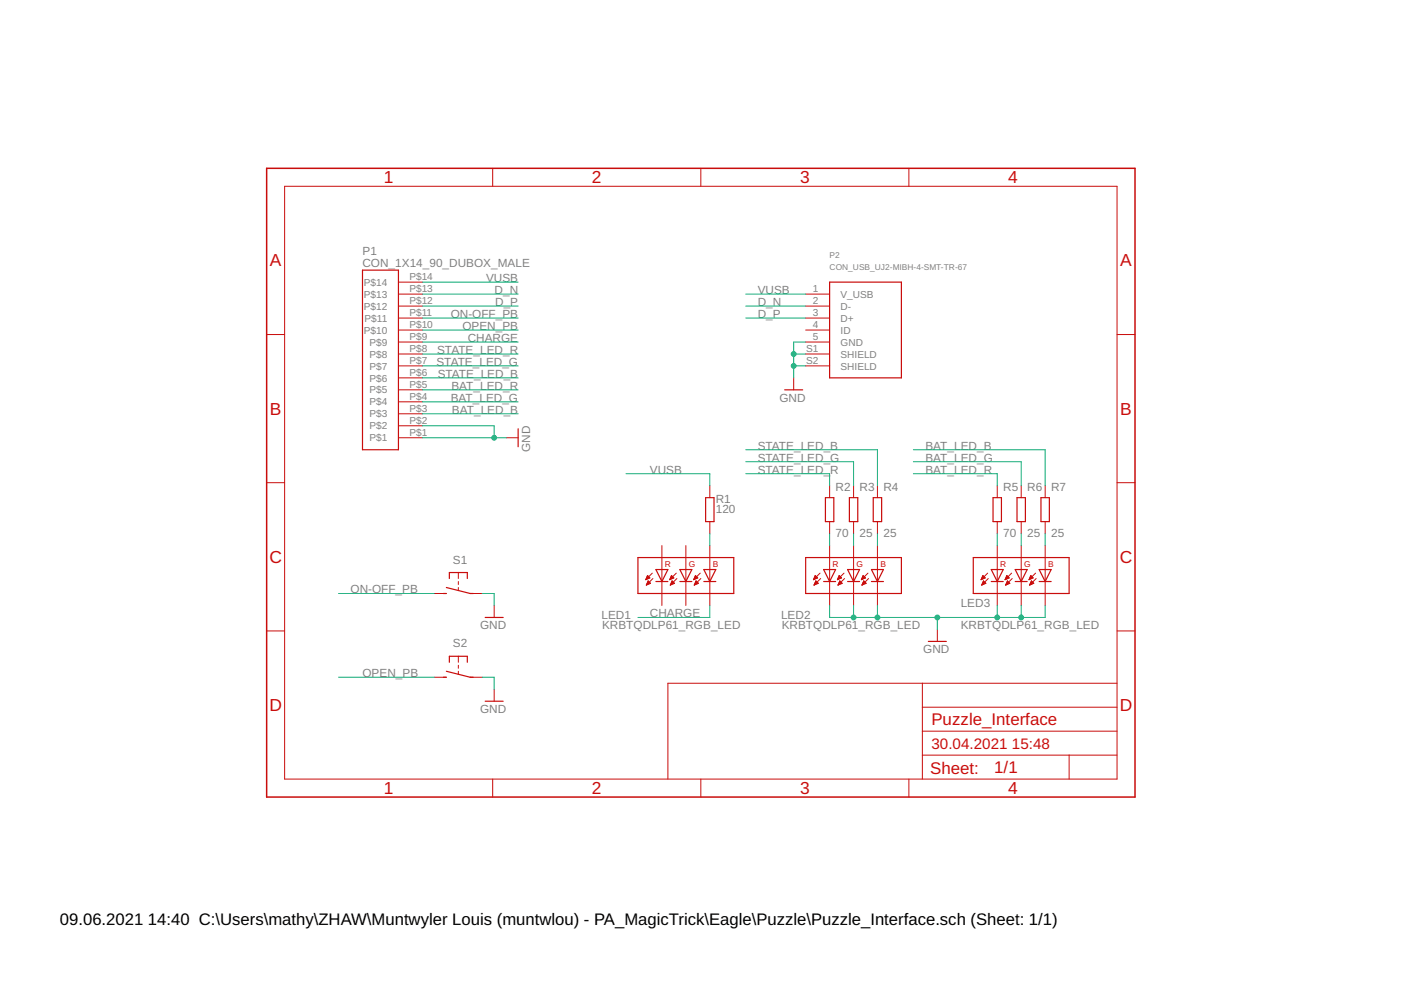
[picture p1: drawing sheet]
<?xml version="1.0" encoding="utf-8"?>
<!DOCTYPE eagle SYSTEM "eagle.dtd">
<eagle version="9.5.0">
<drawing>
<settings>
<setting alwaysvectorfont="no"/>
<setting verticaltext="up"/>
</settings>
<grid distance="0.1" unitdist="inch" unit="inch" style="lines" multiple="1" display="no" altdistance="0.01" altunitdist="inch" altunit="inch"/>
<schematic xreflabel="%F%N/%S.%C%R" xrefpart="/%S.%C%R">
<libraries>
<library name="ZHAW_BA">
<symbols>
<symbol name="USB_CONNECTOR" library_locally_modified="yes">
<wire x1="0" y1="0" x2="0" y2="20.32" width="0.254" layer="94"/>
<wire x1="0" y1="20.32" x2="15.24" y2="20.32" width="0.254" layer="94"/>
<wire x1="15.24" y1="20.32" x2="15.24" y2="0" width="0.254" layer="94"/>
<wire x1="15.24" y1="0" x2="0" y2="0" width="0.254" layer="94"/>
<pin name="GND" x="-5.08" y="7.62" length="middle"/>
<pin name="ID" x="-5.08" y="10.16" length="middle"/>
<pin name="D+" x="-5.08" y="12.7" length="middle"/>
<pin name="D-" x="-5.08" y="15.24" length="middle"/>
<pin name="V_USB" x="-5.08" y="17.78" length="middle"/>
<pin name="SHIELD@1" x="-5.08" y="5.08" length="middle"/>
<pin name="SHIELD@2" x="-5.08" y="2.54" length="middle"/>
<text x="0" y="25.4" size="1.27" layer="95">&gt;NAME</text>
<text x="0" y="22.86" size="1.27" layer="96">&gt;VALUE</text>
</symbol>
<symbol name="CON_14" library_locally_modified="yes">
<wire x1="0" y1="0" x2="0" y2="38.1" width="0.254" layer="94"/>
<wire x1="0" y1="38.1" x2="7.62" y2="38.1" width="0.254" layer="94"/>
<wire x1="7.62" y1="38.1" x2="7.62" y2="0" width="0.254" layer="94"/>
<wire x1="7.62" y1="0" x2="0" y2="0" width="0.254" layer="94"/>
<pin name="P$1" x="12.7" y="35.56" length="middle" rot="R180"/>
<pin name="P$2" x="12.7" y="33.02" length="middle" rot="R180"/>
<pin name="P$3" x="12.7" y="30.48" length="middle" rot="R180"/>
<pin name="P$4" x="12.7" y="27.94" length="middle" rot="R180"/>
<pin name="P$5" x="12.7" y="25.4" length="middle" rot="R180"/>
<pin name="P$6" x="12.7" y="22.86" length="middle" rot="R180"/>
<pin name="P$7" x="12.7" y="20.32" length="middle" rot="R180"/>
<pin name="P$8" x="12.7" y="17.78" length="middle" rot="R180"/>
<pin name="P$9" x="12.7" y="15.24" length="middle" rot="R180"/>
<pin name="P$10" x="12.7" y="12.7" length="middle" rot="R180"/>
<pin name="P$11" x="12.7" y="10.16" length="middle" rot="R180"/>
<pin name="P$12" x="12.7" y="7.62" length="middle" rot="R180"/>
<pin name="P$13" x="12.7" y="5.08" length="middle" rot="R180"/>
<pin name="P$14" x="12.7" y="2.54" length="middle" rot="R180"/>
<text x="0" y="43.18" size="1.778" layer="95">&gt;NAME</text>
<text x="0" y="40.64" size="1.778" layer="96">&gt;VALUE</text>
</symbol>
<symbol name="GND" library_locally_modified="yes">
<wire x1="-1.905" y1="0" x2="1.905" y2="0" width="0.254" layer="94"/>
<text x="-2.54" y="-2.54" size="1.778" layer="96">&gt;VALUE</text>
<pin name="GND" x="0" y="2.54" visible="off" length="short" direction="sup" rot="R270"/>
</symbol>
<symbol name="BUTTON" library_locally_modified="yes">
<wire x1="0" y1="-3.175" x2="0" y2="-2.54" width="0.254" layer="94"/>
<wire x1="0" y1="2.54" x2="0" y2="3.175" width="0.254" layer="94"/>
<wire x1="0" y1="-2.54" x2="-0.635" y2="0" width="0.254" layer="94"/>
<wire x1="-4.445" y1="1.905" x2="-3.175" y2="1.905" width="0.254" layer="94"/>
<wire x1="-4.445" y1="-1.905" x2="-3.175" y2="-1.905" width="0.254" layer="94"/>
<wire x1="-4.445" y1="1.905" x2="-4.445" y2="0" width="0.254" layer="94"/>
<wire x1="-4.445" y1="0" x2="-4.445" y2="-1.905" width="0.254" layer="94"/>
<wire x1="-2.54" y1="0" x2="-1.905" y2="0" width="0.1524" layer="94"/>
<wire x1="-1.27" y1="0" x2="-0.635" y2="0" width="0.1524" layer="94"/>
<wire x1="-0.635" y1="0" x2="-1.27" y2="2.54" width="0.254" layer="94"/>
<wire x1="-4.445" y1="0" x2="-3.175" y2="0" width="0.1524" layer="94"/>
<text x="-6.35" y="-1.905" size="1.778" layer="95" rot="R90">&gt;NAME</text>
<pin name="P" x="0" y="-5.08" visible="off" length="short" direction="pas" rot="R90"/>
<pin name="S" x="0" y="5.08" visible="off" length="short" direction="pas" rot="R270"/>
</symbol>
<symbol name="LED_RGB" library_locally_modified="yes">
<wire x1="-3.81" y1="0" x2="-5.08" y2="-2.54" width="0.254" layer="94"/>
<wire x1="-5.08" y1="-2.54" x2="-6.35" y2="0" width="0.254" layer="94"/>
<wire x1="-3.81" y1="-2.54" x2="-5.08" y2="-2.54" width="0.254" layer="94"/>
<wire x1="-5.08" y1="-2.54" x2="-6.35" y2="-2.54" width="0.254" layer="94"/>
<wire x1="-3.81" y1="0" x2="-5.08" y2="0" width="0.254" layer="94"/>
<wire x1="-5.08" y1="0" x2="-6.35" y2="0" width="0.254" layer="94"/>
<wire x1="-5.08" y1="0" x2="-5.08" y2="-2.54" width="0.1524" layer="94"/>
<wire x1="-7.112" y1="-0.762" x2="-8.509" y2="-2.159" width="0.1524" layer="94"/>
<wire x1="-6.985" y1="-1.905" x2="-8.382" y2="-3.302" width="0.1524" layer="94"/>
<wire x1="1.27" y1="0" x2="0" y2="-2.54" width="0.254" layer="94"/>
<wire x1="0" y1="-2.54" x2="-1.27" y2="0" width="0.254" layer="94"/>
<wire x1="1.27" y1="-2.54" x2="0" y2="-2.54" width="0.254" layer="94"/>
<wire x1="0" y1="-2.54" x2="-1.27" y2="-2.54" width="0.254" layer="94"/>
<wire x1="1.27" y1="0" x2="0" y2="0" width="0.254" layer="94"/>
<wire x1="0" y1="0" x2="-1.27" y2="0" width="0.254" layer="94"/>
<wire x1="0" y1="0" x2="0" y2="-2.54" width="0.1524" layer="94"/>
<wire x1="-2.032" y1="-0.762" x2="-3.429" y2="-2.159" width="0.1524" layer="94"/>
<wire x1="-1.905" y1="-1.905" x2="-3.302" y2="-3.302" width="0.1524" layer="94"/>
<wire x1="6.35" y1="0" x2="5.08" y2="-2.54" width="0.254" layer="94"/>
<wire x1="5.08" y1="-2.54" x2="3.81" y2="0" width="0.254" layer="94"/>
<wire x1="6.35" y1="-2.54" x2="5.08" y2="-2.54" width="0.254" layer="94"/>
<wire x1="5.08" y1="-2.54" x2="3.81" y2="-2.54" width="0.254" layer="94"/>
<wire x1="6.35" y1="0" x2="5.08" y2="0" width="0.254" layer="94"/>
<wire x1="5.08" y1="0" x2="3.81" y2="0" width="0.254" layer="94"/>
<wire x1="5.08" y1="0" x2="5.08" y2="-2.54" width="0.1524" layer="94"/>
<wire x1="3.048" y1="-0.762" x2="1.651" y2="-2.159" width="0.1524" layer="94"/>
<wire x1="3.175" y1="-1.905" x2="1.778" y2="-3.302" width="0.1524" layer="94"/>
<wire x1="5.08" y1="2.54" x2="5.08" y2="0" width="0.1524" layer="94"/>
<wire x1="0" y1="2.54" x2="0" y2="0" width="0.1524" layer="94"/>
<wire x1="-10.16" y1="-5.08" x2="-10.16" y2="2.54" width="0.254" layer="94"/>
<wire x1="-10.16" y1="2.54" x2="-5.08" y2="2.54" width="0.254" layer="94"/>
<wire x1="-5.08" y1="2.54" x2="10.16" y2="2.54" width="0.254" layer="94"/>
<wire x1="10.16" y1="2.54" x2="10.16" y2="-5.08" width="0.254" layer="94"/>
<wire x1="10.16" y1="-5.08" x2="5.08" y2="-5.08" width="0.254" layer="94"/>
<wire x1="5.08" y1="-5.08" x2="0" y2="-5.08" width="0.254" layer="94"/>
<wire x1="0" y1="-5.08" x2="-5.08" y2="-5.08" width="0.254" layer="94"/>
<wire x1="-5.08" y1="-5.08" x2="-10.16" y2="-5.08" width="0.254" layer="94"/>
<wire x1="-5.08" y1="2.54" x2="-5.08" y2="0" width="0.1524" layer="94"/>
<wire x1="-5.08" y1="-2.54" x2="-5.08" y2="-5.08" width="0.1524" layer="94"/>
<wire x1="0" y1="-2.54" x2="0" y2="-5.08" width="0.1524" layer="94"/>
<wire x1="5.08" y1="-2.54" x2="5.08" y2="-5.08" width="0.1524" layer="94"/>
<text x="13.081" y="-5.207" size="1.778" layer="95" rot="R90">&gt;NAME</text>
<text x="15.24" y="-5.207" size="1.778" layer="96" rot="R90">&gt;VALUE</text>
<text x="-4.445" y="0.635" size="1.27" layer="94">R</text>
<text x="0.635" y="0.635" size="1.27" layer="94">G</text>
<text x="5.715" y="0.635" size="1.27" layer="94">B</text>
<pin name="RC" x="-5.08" y="-7.62" visible="off" length="short" direction="pas" rot="R90"/>
<pin name="GC" x="0" y="-7.62" visible="off" length="short" direction="pas" rot="R90"/>
<pin name="RA" x="-5.08" y="5.08" visible="off" length="short" direction="pas" rot="R270"/>
<pin name="BC" x="5.08" y="-7.62" visible="off" length="short" direction="pas" rot="R90"/>
<pin name="GA" x="0" y="5.08" visible="off" length="short" direction="pas" rot="R270"/>
<pin name="BA" x="5.08" y="5.08" visible="off" length="short" direction="pas" rot="R270"/>
<polygon width="0.1524" layer="94">
<vertex x="-8.509" y="-2.159"/>
<vertex x="-8.128" y="-1.27"/>
<vertex x="-7.62" y="-1.778"/>
</polygon>
<polygon width="0.1524" layer="94">
<vertex x="-8.382" y="-3.302"/>
<vertex x="-8.001" y="-2.413"/>
<vertex x="-7.493" y="-2.921"/>
</polygon>
<polygon width="0.1524" layer="94">
<vertex x="-3.429" y="-2.159"/>
<vertex x="-3.048" y="-1.27"/>
<vertex x="-2.54" y="-1.778"/>
</polygon>
<polygon width="0.1524" layer="94">
<vertex x="-3.302" y="-3.302"/>
<vertex x="-2.921" y="-2.413"/>
<vertex x="-2.413" y="-2.921"/>
</polygon>
<polygon width="0.1524" layer="94">
<vertex x="1.651" y="-2.159"/>
<vertex x="2.032" y="-1.27"/>
<vertex x="2.54" y="-1.778"/>
</polygon>
<polygon width="0.1524" layer="94">
<vertex x="1.778" y="-3.302"/>
<vertex x="2.159" y="-2.413"/>
<vertex x="2.667" y="-2.921"/>
</polygon>
</symbol>
<symbol name="RESISTOR" library_locally_modified="yes">
<wire x1="-2.54" y1="-0.889" x2="2.54" y2="-0.889" width="0.254" layer="94"/>
<wire x1="2.54" y1="0.889" x2="-2.54" y2="0.889" width="0.254" layer="94"/>
<wire x1="2.54" y1="-0.889" x2="2.54" y2="0.889" width="0.254" layer="94"/>
<wire x1="-2.54" y1="-0.889" x2="-2.54" y2="0.889" width="0.254" layer="94"/>
<text x="-3.81" y="1.4986" size="1.778" layer="95">&gt;NAME</text>
<text x="-3.81" y="-3.302" size="1.778" layer="96">&gt;VALUE</text>
<pin name="2" x="5.08" y="0" visible="off" length="short" direction="pas" swaplevel="1" rot="R180"/>
<pin name="1" x="-5.08" y="0" visible="off" length="short" direction="pas" swaplevel="1"/>
</symbol>
</symbols>
<devicesets>
<deviceset name="CON_USB_UJ2-MIBH-4-SMT-TR-67" prefix="P">
<gates>
<gate name="G$1" symbol="USB_CONNECTOR" x="0" y="0"/>
</gates>
<devices>
<device name="" package="CON_USB_UJ2-MIBH-4-SMT-TR-67">
<connects>
<connect gate="G$1" pin="D+" pad="3"/>
<connect gate="G$1" pin="D-" pad="2"/>
<connect gate="G$1" pin="GND" pad="5"/>
<connect gate="G$1" pin="ID" pad="4"/>
<connect gate="G$1" pin="SHIELD@1" pad="S1"/>
<connect gate="G$1" pin="SHIELD@2" pad="S2"/>
<connect gate="G$1" pin="V_USB" pad="1"/>
</connects>
<package3dinstances>
<package3dinstance package3d_urn="urn:adsk.eagle:package:28249530/4"/>
</package3dinstances>
<technologies>
<technology name=""/>
</technologies>
</device>
</devices>
</deviceset>
<deviceset name="CON_1X14_90_DUBOX_MALE" prefix="P" library_locally_modified="yes">
<gates>
<gate name="G$1" symbol="CON_14" x="0" y="0"/>
</gates>
<devices>
<device name="" package="CON_1X14_90_DUBOX_MALE">
<connects>
<connect gate="G$1" pin="P$1" pad="P$1"/>
<connect gate="G$1" pin="P$10" pad="P$10"/>
<connect gate="G$1" pin="P$11" pad="P$11"/>
<connect gate="G$1" pin="P$12" pad="P$12"/>
<connect gate="G$1" pin="P$13" pad="P$13"/>
<connect gate="G$1" pin="P$14" pad="P$14"/>
<connect gate="G$1" pin="P$2" pad="P$2"/>
<connect gate="G$1" pin="P$3" pad="P$3"/>
<connect gate="G$1" pin="P$4" pad="P$4"/>
<connect gate="G$1" pin="P$5" pad="P$5"/>
<connect gate="G$1" pin="P$6" pad="P$6"/>
<connect gate="G$1" pin="P$7" pad="P$7"/>
<connect gate="G$1" pin="P$8" pad="P$8"/>
<connect gate="G$1" pin="P$9" pad="P$9"/>
</connects>
<package3dinstances>
<package3dinstance package3d_urn="urn:adsk.eagle:package:28227893/4"/>
</package3dinstances>
<technologies>
<technology name=""/>
</technologies>
</device>
</devices>
</deviceset>
<deviceset name="GND" prefix="GND" library_locally_modified="yes">
<gates>
<gate name="1" symbol="GND" x="0" y="0"/>
</gates>
<devices>
<device name="">
<technologies>
<technology name=""/>
</technologies>
</device>
</devices>
</deviceset>
<deviceset name="EG5358CT-ND_PB" prefix="S">
<gates>
<gate name="G$1" symbol="BUTTON" x="0" y="0"/>
</gates>
<devices>
<device name="" package="EG5358CT-ND_PB">
<connects>
<connect gate="G$1" pin="P" pad="1 S1 S2"/>
<connect gate="G$1" pin="S" pad="2"/>
</connects>
<package3dinstances>
<package3dinstance package3d_urn="urn:adsk.eagle:package:28249678/2"/>
</package3dinstances>
<technologies>
<technology name=""/>
</technologies>
</device>
</devices>
</deviceset>
<deviceset name="RES_0603" prefix="R" uservalue="yes" library_locally_modified="yes">
<gates>
<gate name="G$1" symbol="RESISTOR" x="0" y="0"/>
</gates>
<devices>
<device name="" package="0603">
<connects>
<connect gate="G$1" pin="1" pad="1"/>
<connect gate="G$1" pin="2" pad="2"/>
</connects>
<package3dinstances>
<package3dinstance package3d_urn="urn:adsk.eagle:package:26595644/3"/>
</package3dinstances>
<technologies>
<technology name=""/>
</technologies>
</device>
</devices>
</deviceset>
<deviceset name="KRBTQDLP61_RGB_LED" prefix="LED">
<gates>
<gate name="G$1" symbol="LED_RGB" x="0" y="2.54"/>
</gates>
<devices>
<device name="" package="KRBTQDLP61_RGB_LED">
<connects>
<connect gate="G$1" pin="BA" pad="P$2"/>
<connect gate="G$1" pin="BC" pad="P$4"/>
<connect gate="G$1" pin="GA" pad="P$1"/>
<connect gate="G$1" pin="GC" pad="P$3"/>
<connect gate="G$1" pin="RA" pad="P$5"/>
<connect gate="G$1" pin="RC" pad="P$6"/>
</connects>
<package3dinstances>
<package3dinstance package3d_urn="urn:adsk.eagle:package:28421804/1"/>
</package3dinstances>
<technologies>
<technology name=""/>
</technologies>
</device>
</devices>
</deviceset>
</devicesets>
</library>
<library name="frames">
<symbols>
<symbol name="A5L-LOC">
<wire x1="85.09" y1="3.81" x2="85.09" y2="24.13" width="0.1016" layer="94"/>
<wire x1="85.09" y1="24.13" x2="139.065" y2="24.13" width="0.1016" layer="94"/>
<wire x1="139.065" y1="24.13" x2="180.34" y2="24.13" width="0.1016" layer="94"/>
<wire x1="170.18" y1="3.81" x2="170.18" y2="8.89" width="0.1016" layer="94"/>
<wire x1="170.18" y1="8.89" x2="180.34" y2="8.89" width="0.1016" layer="94"/>
<wire x1="170.18" y1="8.89" x2="139.065" y2="8.89" width="0.1016" layer="94"/>
<wire x1="139.065" y1="8.89" x2="139.065" y2="3.81" width="0.1016" layer="94"/>
<wire x1="139.065" y1="8.89" x2="139.065" y2="13.97" width="0.1016" layer="94"/>
<wire x1="139.065" y1="13.97" x2="180.34" y2="13.97" width="0.1016" layer="94"/>
<wire x1="139.065" y1="13.97" x2="139.065" y2="19.05" width="0.1016" layer="94"/>
<wire x1="139.065" y1="19.05" x2="180.34" y2="19.05" width="0.1016" layer="94"/>
<wire x1="139.065" y1="19.05" x2="139.065" y2="24.13" width="0.1016" layer="94"/>
<text x="140.97" y="15.24" size="2.54" layer="94">&gt;DRAWING_NAME</text>
<text x="140.97" y="10.16" size="2.286" layer="94">&gt;LAST_DATE_TIME</text>
<text x="154.305" y="5.08" size="2.54" layer="94">&gt;SHEET</text>
<text x="140.716" y="4.953" size="2.54" layer="94">Sheet:</text>
<frame x1="0" y1="0" x2="184.15" y2="133.35" columns="4" rows="4" layer="94"/>
</symbol>
</symbols>
<devicesets>
<deviceset name="DINA5_L" prefix="FRAME" uservalue="yes">
<gates>
<gate name="G$1" symbol="A5L-LOC" x="0" y="0"/>
</gates>
<devices>
<device name="">
<technologies>
<technology name=""/>
</technologies>
</device>
</devices>
</deviceset>
</devicesets>
</library>
</libraries>
<attributes>
</attributes>
<variantdefs>
</variantdefs>
<classes>
<class number="0" name="default" width="0" drill="0">
</class>
</classes>
<parts>
<part name="P2" library="ZHAW_BA" deviceset="CON_USB_UJ2-MIBH-4-SMT-TR-67" device="" package3d_urn="urn:adsk.eagle:package:28249530/4"/>
<part name="P1" library="ZHAW_BA" deviceset="CON_1X14_90_DUBOX_MALE" device="" package3d_urn="urn:adsk.eagle:package:28227893/4"/>
<part name="GND3" library="ZHAW_BA" deviceset="GND" device=""/>
<part name="GND4" library="ZHAW_BA" deviceset="GND" device=""/>
<part name="S1" library="ZHAW_BA" deviceset="EG5358CT-ND_PB" device="" package3d_urn="urn:adsk.eagle:package:28249678/2"/>
<part name="S2" library="ZHAW_BA" deviceset="EG5358CT-ND_PB" device="" package3d_urn="urn:adsk.eagle:package:28249678/2"/>
<part name="GND1" library="ZHAW_BA" deviceset="GND" device=""/>
<part name="GND2" library="ZHAW_BA" deviceset="GND" device=""/>
<part name="GND5" library="ZHAW_BA" deviceset="GND" device=""/>
<part name="R1" library="ZHAW_BA" deviceset="RES_0603" device="" package3d_urn="urn:adsk.eagle:package:26595644/3" value="120"/>
<part name="R2" library="ZHAW_BA" deviceset="RES_0603" device="" package3d_urn="urn:adsk.eagle:package:26595644/3" value="70"/>
<part name="R3" library="ZHAW_BA" deviceset="RES_0603" device="" package3d_urn="urn:adsk.eagle:package:26595644/3" value="25"/>
<part name="R4" library="ZHAW_BA" deviceset="RES_0603" device="" package3d_urn="urn:adsk.eagle:package:26595644/3" value="25"/>
<part name="R5" library="ZHAW_BA" deviceset="RES_0603" device="" package3d_urn="urn:adsk.eagle:package:26595644/3" value="70"/>
<part name="R6" library="ZHAW_BA" deviceset="RES_0603" device="" package3d_urn="urn:adsk.eagle:package:26595644/3" value="25"/>
<part name="R7" library="ZHAW_BA" deviceset="RES_0603" device="" package3d_urn="urn:adsk.eagle:package:26595644/3" value="25"/>
<part name="FRAME1" library="frames" deviceset="DINA5_L" device=""/>
<part name="LED2" library="ZHAW_BA" deviceset="KRBTQDLP61_RGB_LED" device="" package3d_urn="urn:adsk.eagle:package:28421804/1"/>
<part name="LED3" library="ZHAW_BA" deviceset="KRBTQDLP61_RGB_LED" device="" package3d_urn="urn:adsk.eagle:package:28421804/1"/>
<part name="LED1" library="ZHAW_BA" deviceset="KRBTQDLP61_RGB_LED" device="" package3d_urn="urn:adsk.eagle:package:28421804/1"/>
</parts>
<sheets>
<sheet>
<plain>
</plain>
<instances>
<instance part="P2" gate="G$1" x="119.38" y="88.9" smashed="yes">
<attribute name="NAME" x="119.38" y="114.3" size="1.27" layer="95"/>
<attribute name="VALUE" x="119.38" y="111.76" size="1.27" layer="96"/>
</instance>
<instance part="P1" gate="G$1" x="20.32" y="111.76" smashed="yes" rot="MR180">
<attribute name="NAME" x="20.32" y="116.84" size="1.778" layer="95" rot="MR180"/>
<attribute name="VALUE" x="20.32" y="114.3" size="1.778" layer="96" rot="MR180"/>
</instance>
<instance part="GND3" gate="1" x="53.34" y="76.2" smashed="yes" rot="MR270">
<attribute name="VALUE" x="55.88" y="78.74" size="1.778" layer="96" rot="MR270"/>
</instance>
<instance part="GND4" gate="1" x="111.76" y="86.36" smashed="yes" rot="MR0">
<attribute name="VALUE" x="114.3" y="83.82" size="1.778" layer="96" rot="MR0"/>
</instance>
<instance part="S1" gate="G$1" x="40.64" y="43.18" smashed="yes" rot="MR270">
<attribute name="NAME" x="42.545" y="49.53" size="1.778" layer="95" rot="MR0"/>
</instance>
<instance part="S2" gate="G$1" x="40.64" y="25.4" smashed="yes" rot="MR270">
<attribute name="NAME" x="42.545" y="31.75" size="1.778" layer="95" rot="MR0"/>
</instance>
<instance part="GND1" gate="1" x="48.26" y="38.1" smashed="yes" rot="MR0">
<attribute name="VALUE" x="50.8" y="35.56" size="1.778" layer="96" rot="MR0"/>
</instance>
<instance part="GND2" gate="1" x="48.26" y="20.32" smashed="yes" rot="MR0">
<attribute name="VALUE" x="50.8" y="17.78" size="1.778" layer="96" rot="MR0"/>
</instance>
<instance part="GND5" gate="1" x="142.24" y="33.02" smashed="yes" rot="MR0">
<attribute name="VALUE" x="144.78" y="30.48" size="1.778" layer="96" rot="MR0"/>
</instance>
<instance part="R1" gate="G$1" x="93.98" y="60.96" smashed="yes" rot="R90">
<attribute name="NAME" x="95.25" y="62.4586" size="1.778" layer="95"/>
<attribute name="VALUE" x="95.25" y="60.198" size="1.778" layer="96"/>
</instance>
<instance part="R2" gate="G$1" x="119.38" y="60.96" smashed="yes" rot="R90">
<attribute name="NAME" x="120.65" y="64.9986" size="1.778" layer="95"/>
<attribute name="VALUE" x="120.65" y="55.118" size="1.778" layer="96"/>
</instance>
<instance part="R3" gate="G$1" x="124.46" y="60.96" smashed="yes" rot="R90">
<attribute name="NAME" x="125.73" y="64.9986" size="1.778" layer="95"/>
<attribute name="VALUE" x="125.73" y="55.118" size="1.778" layer="96"/>
</instance>
<instance part="R4" gate="G$1" x="129.54" y="60.96" smashed="yes" rot="R90">
<attribute name="NAME" x="130.81" y="64.9986" size="1.778" layer="95"/>
<attribute name="VALUE" x="130.81" y="55.118" size="1.778" layer="96"/>
</instance>
<instance part="R5" gate="G$1" x="154.94" y="60.96" smashed="yes" rot="R90">
<attribute name="NAME" x="156.21" y="64.9986" size="1.778" layer="95"/>
<attribute name="VALUE" x="156.21" y="55.118" size="1.778" layer="96"/>
</instance>
<instance part="R6" gate="G$1" x="160.02" y="60.96" smashed="yes" rot="R90">
<attribute name="NAME" x="161.29" y="64.9986" size="1.778" layer="95"/>
<attribute name="VALUE" x="161.29" y="55.118" size="1.778" layer="96"/>
</instance>
<instance part="R7" gate="G$1" x="165.1" y="60.96" smashed="yes" rot="R90">
<attribute name="NAME" x="166.37" y="64.9986" size="1.778" layer="95"/>
<attribute name="VALUE" x="166.37" y="55.118" size="1.778" layer="96"/>
</instance>
<instance part="FRAME1" gate="G$1" x="0" y="0" smashed="yes">
<attribute name="DRAWING_NAME" x="140.97" y="15.24" size="2.54" layer="94"/>
<attribute name="LAST_DATE_TIME" x="140.97" y="10.16" size="2.286" layer="94"/>
<attribute name="SHEET" x="154.305" y="5.08" size="2.54" layer="94"/>
</instance>
<instance part="LED2" gate="G$1" x="124.46" y="48.26" smashed="yes">
<attribute name="NAME" x="109.093" y="37.719" size="1.778" layer="95"/>
<attribute name="VALUE" x="109.22" y="35.56" size="1.778" layer="96"/>
</instance>
<instance part="LED3" gate="G$1" x="160.02" y="48.26" smashed="yes">
<attribute name="NAME" x="147.193" y="40.259" size="1.778" layer="95"/>
<attribute name="VALUE" x="147.193" y="35.56" size="1.778" layer="96"/>
</instance>
<instance part="LED1" gate="G$1" x="88.9" y="48.26" smashed="yes">
<attribute name="NAME" x="70.993" y="37.719" size="1.778" layer="95"/>
<attribute name="VALUE" x="71.12" y="35.56" size="1.778" layer="96"/>
</instance>
</instances>
<busses>
</busses>
<nets>
<net name="GND" class="0">
<segment>
<pinref part="P1" gate="G$1" pin="P$2"/>
<wire x1="33.02" y1="78.74" x2="48.26" y2="78.74" width="0.1524" layer="91"/>
<pinref part="P1" gate="G$1" pin="P$1"/>
<wire x1="33.02" y1="76.2" x2="48.26" y2="76.2" width="0.1524" layer="91"/>
<wire x1="48.26" y1="78.74" x2="48.26" y2="76.2" width="0.1524" layer="91"/>
<wire x1="48.26" y1="76.2" x2="50.8" y2="76.2" width="0.1524" layer="91"/>
<junction x="48.26" y="76.2"/>
<pinref part="GND3" gate="1" pin="GND"/>
</segment>
<segment>
<pinref part="P2" gate="G$1" pin="GND"/>
<wire x1="114.3" y1="96.52" x2="111.76" y2="96.52" width="0.1524" layer="91"/>
<wire x1="111.76" y1="96.52" x2="111.76" y2="93.98" width="0.1524" layer="91"/>
<pinref part="P2" gate="G$1" pin="SHIELD@1"/>
<wire x1="111.76" y1="93.98" x2="111.76" y2="91.44" width="0.1524" layer="91"/>
<wire x1="111.76" y1="91.44" x2="111.76" y2="88.9" width="0.1524" layer="91"/>
<wire x1="114.3" y1="93.98" x2="111.76" y2="93.98" width="0.1524" layer="91"/>
<junction x="111.76" y="93.98"/>
<pinref part="P2" gate="G$1" pin="SHIELD@2"/>
<wire x1="114.3" y1="91.44" x2="111.76" y2="91.44" width="0.1524" layer="91"/>
<junction x="111.76" y="91.44"/>
<pinref part="GND4" gate="1" pin="GND"/>
</segment>
<segment>
<pinref part="GND1" gate="1" pin="GND"/>
<wire x1="48.26" y1="43.18" x2="48.26" y2="40.64" width="0.1524" layer="91"/>
<pinref part="S1" gate="G$1" pin="P"/>
<wire x1="45.72" y1="43.18" x2="48.26" y2="43.18" width="0.1524" layer="91"/>
</segment>
<segment>
<wire x1="48.26" y1="25.4" x2="48.26" y2="22.86" width="0.1524" layer="91"/>
<pinref part="GND2" gate="1" pin="GND"/>
<pinref part="S2" gate="G$1" pin="P"/>
<wire x1="48.26" y1="25.4" x2="45.72" y2="25.4" width="0.1524" layer="91"/>
</segment>
<segment>
<wire x1="119.38" y1="38.1" x2="124.46" y2="38.1" width="0.1524" layer="91"/>
<wire x1="124.46" y1="38.1" x2="129.54" y2="38.1" width="0.1524" layer="91"/>
<wire x1="129.54" y1="38.1" x2="142.24" y2="38.1" width="0.1524" layer="91"/>
<wire x1="142.24" y1="38.1" x2="154.94" y2="38.1" width="0.1524" layer="91"/>
<wire x1="154.94" y1="38.1" x2="160.02" y2="38.1" width="0.1524" layer="91"/>
<wire x1="160.02" y1="38.1" x2="165.1" y2="38.1" width="0.1524" layer="91"/>
<wire x1="165.1" y1="38.1" x2="165.1" y2="40.64" width="0.1524" layer="91"/>
<wire x1="160.02" y1="40.64" x2="160.02" y2="38.1" width="0.1524" layer="91"/>
<junction x="160.02" y="38.1"/>
<wire x1="154.94" y1="40.64" x2="154.94" y2="38.1" width="0.1524" layer="91"/>
<junction x="154.94" y="38.1"/>
<wire x1="129.54" y1="40.64" x2="129.54" y2="38.1" width="0.1524" layer="91"/>
<junction x="129.54" y="38.1"/>
<wire x1="124.46" y1="40.64" x2="124.46" y2="38.1" width="0.1524" layer="91"/>
<junction x="124.46" y="38.1"/>
<wire x1="119.38" y1="40.64" x2="119.38" y2="38.1" width="0.1524" layer="91"/>
<pinref part="GND5" gate="1" pin="GND"/>
<wire x1="142.24" y1="35.56" x2="142.24" y2="38.1" width="0.1524" layer="91"/>
<junction x="142.24" y="38.1"/>
<pinref part="LED2" gate="G$1" pin="RC"/>
<pinref part="LED2" gate="G$1" pin="GC"/>
<pinref part="LED2" gate="G$1" pin="BC"/>
<pinref part="LED3" gate="G$1" pin="RC"/>
<pinref part="LED3" gate="G$1" pin="GC"/>
<pinref part="LED3" gate="G$1" pin="BC"/>
</segment>
</net>
<net name="BAT_LED_B" class="0">
<segment>
<pinref part="P1" gate="G$1" pin="P$3"/>
<wire x1="33.02" y1="81.28" x2="53.34" y2="81.28" width="0.1524" layer="91"/>
<label x="53.34" y="81.28" size="1.778" layer="95" rot="MR0"/>
</segment>
<segment>
<wire x1="165.1" y1="73.66" x2="137.16" y2="73.66" width="0.1524" layer="91"/>
<wire x1="165.1" y1="66.04" x2="165.1" y2="73.66" width="0.1524" layer="91"/>
<pinref part="R7" gate="G$1" pin="2"/>
<label x="139.7" y="73.66" size="1.778" layer="95"/>
</segment>
</net>
<net name="BAT_LED_G" class="0">
<segment>
<pinref part="P1" gate="G$1" pin="P$4"/>
<wire x1="33.02" y1="83.82" x2="53.34" y2="83.82" width="0.1524" layer="91"/>
<label x="53.34" y="83.82" size="1.778" layer="95" rot="MR0"/>
</segment>
<segment>
<wire x1="160.02" y1="71.12" x2="137.16" y2="71.12" width="0.1524" layer="91"/>
<wire x1="160.02" y1="66.04" x2="160.02" y2="71.12" width="0.1524" layer="91"/>
<pinref part="R6" gate="G$1" pin="2"/>
<label x="139.7" y="71.12" size="1.778" layer="95"/>
</segment>
</net>
<net name="BAT_LED_R" class="0">
<segment>
<pinref part="P1" gate="G$1" pin="P$5"/>
<wire x1="33.02" y1="86.36" x2="53.34" y2="86.36" width="0.1524" layer="91"/>
<label x="53.34" y="86.36" size="1.778" layer="95" rot="MR0"/>
</segment>
<segment>
<wire x1="154.94" y1="68.58" x2="137.16" y2="68.58" width="0.1524" layer="91"/>
<wire x1="154.94" y1="66.04" x2="154.94" y2="68.58" width="0.1524" layer="91"/>
<pinref part="R5" gate="G$1" pin="2"/>
<label x="139.7" y="68.58" size="1.778" layer="95"/>
</segment>
</net>
<net name="STATE_LED_B" class="0">
<segment>
<pinref part="P1" gate="G$1" pin="P$6"/>
<wire x1="33.02" y1="88.9" x2="53.34" y2="88.9" width="0.1524" layer="91"/>
<label x="53.34" y="88.9" size="1.778" layer="95" rot="MR0"/>
</segment>
<segment>
<wire x1="129.54" y1="73.66" x2="101.6" y2="73.66" width="0.1524" layer="91"/>
<wire x1="129.54" y1="66.04" x2="129.54" y2="73.66" width="0.1524" layer="91"/>
<pinref part="R4" gate="G$1" pin="2"/>
<label x="104.14" y="73.66" size="1.778" layer="95"/>
</segment>
</net>
<net name="STATE_LED_G" class="0">
<segment>
<pinref part="P1" gate="G$1" pin="P$7"/>
<wire x1="33.02" y1="91.44" x2="53.34" y2="91.44" width="0.1524" layer="91"/>
<label x="53.34" y="91.44" size="1.778" layer="95" rot="MR0"/>
</segment>
<segment>
<wire x1="124.46" y1="71.12" x2="101.6" y2="71.12" width="0.1524" layer="91"/>
<wire x1="124.46" y1="66.04" x2="124.46" y2="71.12" width="0.1524" layer="91"/>
<pinref part="R3" gate="G$1" pin="2"/>
<label x="104.14" y="71.12" size="1.778" layer="95"/>
</segment>
</net>
<net name="STATE_LED_R" class="0">
<segment>
<pinref part="P1" gate="G$1" pin="P$8"/>
<wire x1="33.02" y1="93.98" x2="53.34" y2="93.98" width="0.1524" layer="91"/>
<label x="53.34" y="93.98" size="1.778" layer="95" rot="MR0"/>
</segment>
<segment>
<wire x1="119.38" y1="68.58" x2="101.6" y2="68.58" width="0.1524" layer="91"/>
<wire x1="119.38" y1="66.04" x2="119.38" y2="68.58" width="0.1524" layer="91"/>
<pinref part="R2" gate="G$1" pin="2"/>
<label x="104.14" y="68.58" size="1.778" layer="95"/>
</segment>
</net>
<net name="CHARGE" class="0">
<segment>
<pinref part="P1" gate="G$1" pin="P$9"/>
<wire x1="33.02" y1="96.52" x2="53.34" y2="96.52" width="0.1524" layer="91"/>
<label x="53.34" y="96.52" size="1.778" layer="95" rot="MR0"/>
</segment>
<segment>
<wire x1="93.98" y1="40.64" x2="93.98" y2="38.1" width="0.1524" layer="91"/>
<wire x1="93.98" y1="38.1" x2="78.74" y2="38.1" width="0.1524" layer="91"/>
<label x="81.28" y="38.1" size="1.778" layer="95"/>
<pinref part="LED1" gate="G$1" pin="BC"/>
</segment>
</net>
<net name="VUSB" class="0">
<segment>
<pinref part="P1" gate="G$1" pin="P$14"/>
<wire x1="33.02" y1="109.22" x2="53.34" y2="109.22" width="0.1524" layer="91"/>
<label x="53.34" y="109.22" size="1.778" layer="95" rot="MR0"/>
</segment>
<segment>
<pinref part="P2" gate="G$1" pin="V_USB"/>
<wire x1="114.3" y1="106.68" x2="101.6" y2="106.68" width="0.1524" layer="91"/>
<label x="104.14" y="106.68" size="1.778" layer="95"/>
</segment>
<segment>
<wire x1="93.98" y1="68.58" x2="76.2" y2="68.58" width="0.1524" layer="91"/>
<label x="81.28" y="68.58" size="1.778" layer="95"/>
<wire x1="93.98" y1="66.04" x2="93.98" y2="68.58" width="0.1524" layer="91"/>
<pinref part="R1" gate="G$1" pin="2"/>
</segment>
</net>
<net name="D_N" class="0">
<segment>
<pinref part="P1" gate="G$1" pin="P$13"/>
<wire x1="33.02" y1="106.68" x2="53.34" y2="106.68" width="0.1524" layer="91"/>
<label x="53.34" y="106.68" size="1.778" layer="95" rot="MR0"/>
</segment>
<segment>
<pinref part="P2" gate="G$1" pin="D-"/>
<wire x1="114.3" y1="104.14" x2="101.6" y2="104.14" width="0.1524" layer="91"/>
<label x="104.14" y="104.14" size="1.778" layer="95"/>
</segment>
</net>
<net name="D_P" class="0">
<segment>
<pinref part="P1" gate="G$1" pin="P$12"/>
<wire x1="33.02" y1="104.14" x2="53.34" y2="104.14" width="0.1524" layer="91"/>
<label x="53.34" y="104.14" size="1.778" layer="95" rot="MR0"/>
</segment>
<segment>
<pinref part="P2" gate="G$1" pin="D+"/>
<wire x1="114.3" y1="101.6" x2="101.6" y2="101.6" width="0.1524" layer="91"/>
<label x="104.14" y="101.6" size="1.778" layer="95"/>
</segment>
</net>
<net name="ON-OFF_PB" class="0">
<segment>
<pinref part="P1" gate="G$1" pin="P$11"/>
<wire x1="33.02" y1="101.6" x2="53.34" y2="101.6" width="0.1524" layer="91"/>
<label x="53.34" y="101.6" size="1.778" layer="95" rot="MR0"/>
</segment>
<segment>
<label x="17.78" y="43.18" size="1.778" layer="95"/>
<pinref part="S1" gate="G$1" pin="S"/>
<wire x1="35.56" y1="43.18" x2="15.24" y2="43.18" width="0.1524" layer="91"/>
</segment>
</net>
<net name="OPEN_PB" class="0">
<segment>
<pinref part="P1" gate="G$1" pin="P$10"/>
<wire x1="33.02" y1="99.06" x2="53.34" y2="99.06" width="0.1524" layer="91"/>
<label x="53.34" y="99.06" size="1.778" layer="95" rot="MR0"/>
</segment>
<segment>
<label x="20.32" y="25.4" size="1.778" layer="95"/>
<pinref part="S2" gate="G$1" pin="S"/>
<wire x1="35.56" y1="25.4" x2="15.24" y2="25.4" width="0.1524" layer="91"/>
</segment>
</net>
<net name="N$1" class="0">
<segment>
<wire x1="93.98" y1="53.34" x2="93.98" y2="55.88" width="0.1524" layer="91"/>
<pinref part="R1" gate="G$1" pin="1"/>
<pinref part="LED1" gate="G$1" pin="BA"/>
</segment>
</net>
<net name="N$5" class="0">
<segment>
<wire x1="119.38" y1="53.34" x2="119.38" y2="55.88" width="0.1524" layer="91"/>
<pinref part="R2" gate="G$1" pin="1"/>
<pinref part="LED2" gate="G$1" pin="RA"/>
</segment>
</net>
<net name="N$6" class="0">
<segment>
<wire x1="124.46" y1="53.34" x2="124.46" y2="55.88" width="0.1524" layer="91"/>
<pinref part="R3" gate="G$1" pin="1"/>
<pinref part="LED2" gate="G$1" pin="GA"/>
</segment>
</net>
<net name="N$7" class="0">
<segment>
<wire x1="129.54" y1="53.34" x2="129.54" y2="55.88" width="0.1524" layer="91"/>
<pinref part="R4" gate="G$1" pin="1"/>
<pinref part="LED2" gate="G$1" pin="BA"/>
</segment>
</net>
<net name="N$11" class="0">
<segment>
<wire x1="154.94" y1="53.34" x2="154.94" y2="55.88" width="0.1524" layer="91"/>
<pinref part="R5" gate="G$1" pin="1"/>
<pinref part="LED3" gate="G$1" pin="RA"/>
</segment>
</net>
<net name="N$12" class="0">
<segment>
<wire x1="160.02" y1="53.34" x2="160.02" y2="55.88" width="0.1524" layer="91"/>
<pinref part="R6" gate="G$1" pin="1"/>
<pinref part="LED3" gate="G$1" pin="GA"/>
</segment>
</net>
<net name="N$13" class="0">
<segment>
<wire x1="165.1" y1="53.34" x2="165.1" y2="55.88" width="0.1524" layer="91"/>
<pinref part="R7" gate="G$1" pin="1"/>
<pinref part="LED3" gate="G$1" pin="BA"/>
</segment>
</net>
</nets>
</sheet>
</sheets>
</schematic>
</drawing>
<compatibility>
<note version="8.2" severity="warning">
Since Version 8.2, EAGLE supports online libraries. The ids
of those online libraries will not be understood (or retained)
with this version.
</note>
<note version="8.3" severity="warning">
Since Version 8.3, EAGLE supports URNs for individual library
assets (packages, symbols, and devices). The URNs of those assets
will not be understood (or retained) with this version.
</note>
<note version="8.3" severity="warning">
Since Version 8.3, EAGLE supports the association of 3D packages
with devices in libraries, schematics, and board files. Those 3D
packages will not be understood (or retained) with this version.
</note>
</compatibility>
</eagle>
